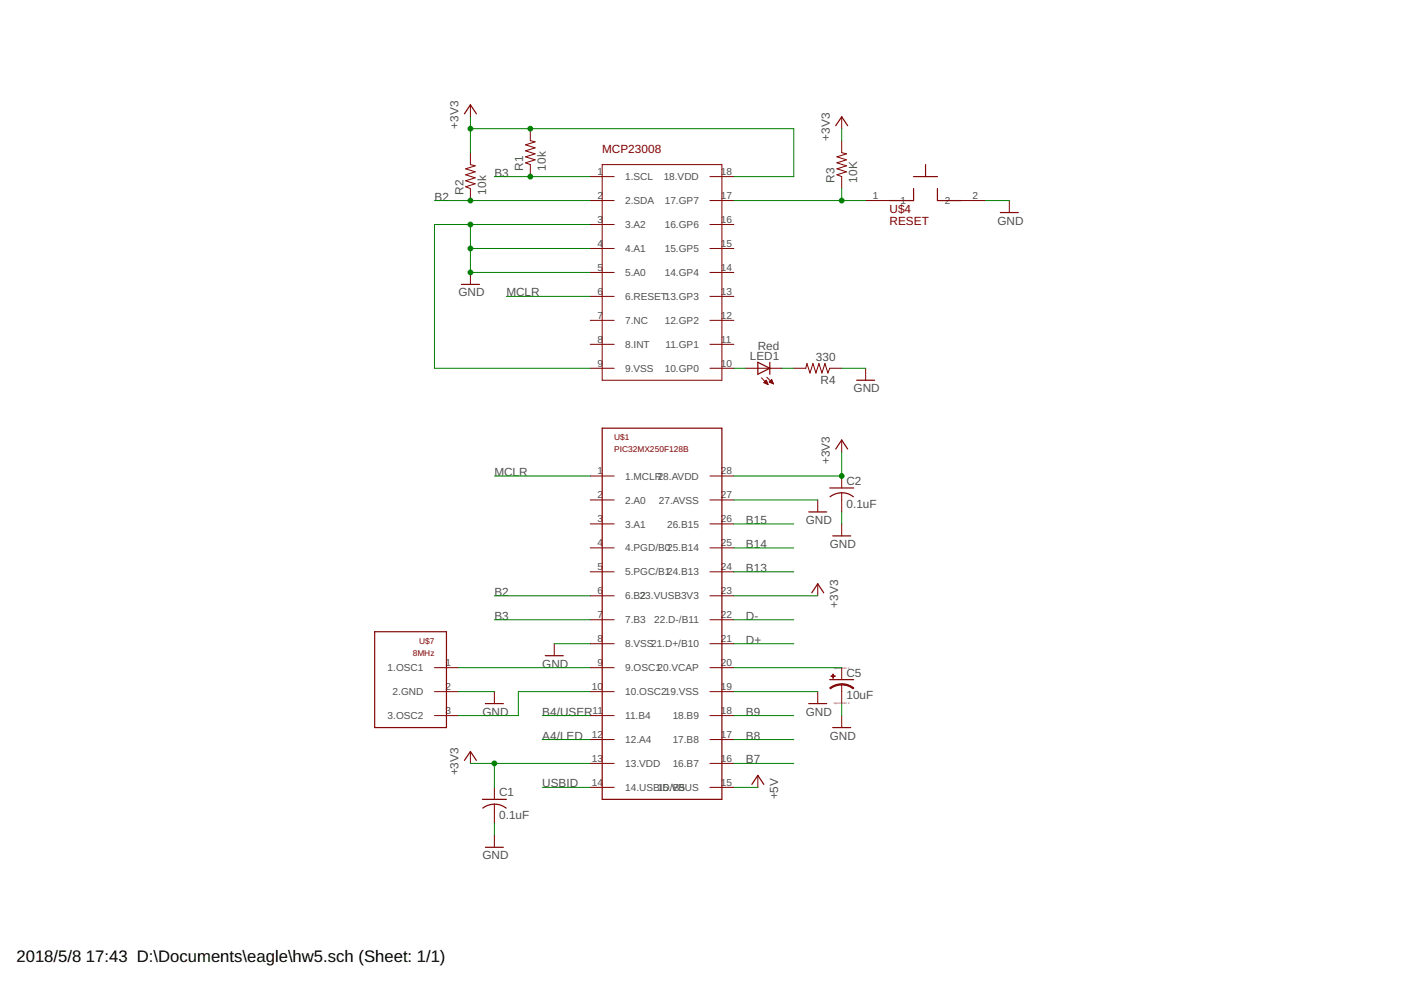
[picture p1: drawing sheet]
<svg xmlns="http://www.w3.org/2000/svg" width="297mm" height="210mm" viewBox="0 0 297 210" stroke-linecap="round" stroke-linejoin="round" font-family="sans-serif">
<g fill="none" stroke="#800000" stroke-width=".21">
<path d="M99.7 22.2v2.6M99.7 32.4v2.5l1.1 .3-2.1 .6 2.1 .6-2.1 .7 2.1 .6-2.1 .6 2.1 .7-2.1 .6 1 .4v2.5M112.4 27.3v2.5l1.1 .3-2.1 .6 2.1 .6-2.1 .7 2.1 .6-2.1 .7 2.1 .6-2.1 .6 1 .4v2.5M125.1 37.4h5.1M127.7 34.9h25.4v45.7h-25.4zM150.5 37.4h5.1M178.5 24.8v2.5M178.5 29.8v2.6l1 .2-2.1 .7 2.1 .6-2.1 .6 2.1 .7-2.1 .6 2.1 .6-2.1 .7 1.1 .3v2.6M99.7 57.8v2.5M125.1 57.8h5.1M125.1 52.7h5.1M125.1 47.6h5.1"/>
<path d="M125.1 42.5h5.1M150.5 57.8h5.1M150.5 52.7h5.1M150.5 47.6h5.1M150.5 42.5h5.1M183.5 42.5h5.1M203.8 42.5h5.1M214 42.5v2.6M125.1 62.8h5.1M125.1 67.9h5.1M125.1 73h5.1M125.1 78.1h5.1"/>
<path d="M150.5 62.8h5.1M150.5 67.9h5.1M150.5 73h5.1M150.5 78.1h5.1M158.1 78.1h7.7M162.6 80l1.4 1.4M168.3 78.1h2.5l.3-1 .6 2 .7-2 .6 2 .6-2 .7 2 .6-2 .6 2 .4-1h2.6M183.5 78.1v2.5M161.4 80.1l1.4 1.4M162 81.2h.7M162 81h.6M162.2 80.9h.4"/>
<path d="M162.3 80.8h.2M162.3 81.3h.4M162.4 80.7h.1M162.5 80.6l.3 .9-.9-.4zM162.6 81.4h.2M163.1 81l.5-.5 .4 .9zM163.2 81h.6M163.2 80.9h.6M163.3 80.8h.4M163.4 80.7h.3M163.4 81.2h.5M163.5 80.6h.1"/>
<path d="M163.7 81.3h.2M178.5 93.3v2.5M125.1 100.9h5.1M125.1 106h5.1M125.1 111.1h5.1M125.1 116.2h5.1M150.5 100.9h5.1M150.5 106h5.1M150.5 111.1h5.1M150.5 116.2h5.1M173.4 106v2.5M178.5 100.9v2.6"/>
<path d="M178.5 104.5v4M178.5 111.1v2.5M117.5 136.5v2.5M125.1 121.2h5.1M125.1 126.3h5.1M125.1 131.4h5.1M125.1 136.5h5.1M150.5 121.2h5.1M150.5 126.3h5.1M150.5 131.4h5.1M150.5 136.5h5.1M173.4 123.8v2.5"/>
<path d="M92.1 141.6h5.1M92.1 146.6h5.1M92.1 151.7h5.1M99.7 159.3v2.6M104.8 146.6v2.6M125.1 141.6h5.1M125.1 146.6h5.1M125.1 151.7h5.1M125.1 156.8h5.1M150.5 141.6h5.1M150.5 146.6h5.1M150.5 151.7h5.1"/>
<path d="M150.5 156.8h5.1M173.4 146.6v2.6M178.5 141.6v2.5M178.5 145.1v4.1M178.5 151.7v2.6M104.8 166.9v2.6M104.8 170.5v4.1M104.8 177.1v2.5M125.1 161.9h5.1M125.1 166.9h5.1M150.5 161.9h5.1M150.5 166.9h5.1"/>
<path d="M160.7 164.4v2.5"/>
</g>
<g fill="none" stroke="#800000" stroke-width=".25">
<path d="M98.5 24.1l1.2-1.9 1.3 1.9M177.2 26.6l1.3-1.8 1.2 1.8M193.7 40v2.5h-5.1M193.7 37.4h5.1M196.2 34.9v2.5M198.8 40v2.5h5M212.1 45.1h3.8M97.8 60.3h3.8M160.7 76.8l2.5 1.3-2.5 1.3zM163.2 76.8v2.6M127.7 90.8h25.4v78.7h-25.4zM177.2 95.2l1.3-1.9 1.2 1.9"/>
<path d="M181.6 80.6h3.8M171.5 108.5h3.8M175.9 103.5h5.1M176 105.3a4 4 0 0 1 4.9 0M176.6 113.6h3.8M79.4 133.9h15.3v20.4h-15.3zM115.6 139h3.8M172.1 125.7l1.3-1.9 1.2 1.9M102.9 149.2h3.8M171.5 149.2h3.8M175.9 144.1h5.1M176.6 154.3h3.8"/>
<path d="M98.5 161.2l1.2-1.9 1.3 1.9M102.3 169.5h5.1M102.4 171.3a4 4 0 0 1 4.9 0M102.9 179.6h3.8M159.4 166.3l1.3-1.9 1.2 1.9"/>
</g>
<g fill="#800000" stroke="#800000" stroke-width=".21">
<path d="M178.5 145l1.3 .2 1.2 .7-.1 .1-1.4-.6-1-.2z" fill-rule="evenodd"/>
<path d="M175.9 145.8l1.2-.6 1.4-.2v.2l-1.1 .2-1.3 .6z" fill-rule="evenodd"/>
</g>
<g fill="#800000" stroke="#800000" stroke-width=".21">
<path d="M176.2 143.3h.9v.1h-.9z"/>
<path d="M176.6 142.9h.1v.9h-.1z"/>
</g>
<g fill="none" stroke="#008000" stroke-width=".21">
<path d="M99.7 24.8v7.6M99.7 27.3h68.6v10.1h-12.7M104.8 37.4h20.3M178.5 27.3v2.5M178.5 40v2.5M92.1 42.5h33M99.7 47.6v10.2h25.4M99.7 52.7h25.4M125.1 47.6h-33v30.5h33M155.6 42.5h27.9M208.9 42.5h5.1M107.4 62.8h17.7"/>
<path d="M155.6 78.1h2.5M165.8 78.1h2.5M178.5 78.1h5M178.5 95.8v5.1h-22.9M104.8 100.9h20.3M155.6 106h17.8M155.6 111.1h12.7M155.6 116.2h12.7M178.5 108.5v2.6M104.8 126.3h20.3M104.8 131.4h20.3M117.5 136.5h7.6"/>
<path d="M155.6 136.5h12.7M155.6 126.3h17.8M155.6 131.4h12.7M155.6 121.2h12.7M97.2 146.6h7.6M97.2 141.6h27.9M115 151.7h10.1M115 156.8h10.1M125.1 146.6h-15.2v5.1h-12.7M155.6 146.6h17.8M155.6 141.6h22.9M155.6 151.7h12.7"/>
<path d="M155.6 156.8h12.7M178.5 149.2v2.5M99.7 161.9h25.4M104.8 161.9v5M104.8 174.6v2.5M115 166.9h10.1M155.6 166.9h5.1M155.6 161.9h12.7"/>
</g>
<g fill="#008000" stroke="#008000" stroke-width=".21">
<circle cx="99.7" cy="57.8" r=".51"/>
<circle cx="99.7" cy="47.6" r=".51"/>
<circle cx="99.7" cy="52.7" r=".51"/>
<circle cx="104.8" cy="161.9" r=".51"/>
<circle cx="178.5" cy="100.9" r=".51"/>
<circle cx="99.7" cy="27.3" r=".51"/>
<circle cx="112.4" cy="27.3" r=".51"/>
<circle cx="178.5" cy="42.5" r=".51"/>
<circle cx="99.7" cy="42.5" r=".51"/>
<circle cx="112.4" cy="37.4" r=".51"/>
</g>
<g font-size="3.5">
<text x="3.5" y="203.9">2018/5/8</text>
<text x="18.2" y="203.9">17:43 D:\Documents\eagle\hw5.sch (Sheet: 1/1)</text>
</g>
<g font-size="2.5" fill="#505050">
<text x="97.2" y="27.3" transform="rotate(-90 97.2 27.3)">+3V3</text>
<text x="175.9" y="29.8" transform="rotate(-90 175.9 29.8)">+3V3</text>
<text x="98.2" y="41.3" transform="rotate(-90 98.2 41.3)">R2</text>
<text x="103" y="41.3" transform="rotate(-90 103 41.3)">10k</text>
<text x="104.8" y="37.5">B3</text>
<text x="110.9" y="36.2" transform="rotate(-90 110.9 36.2)">R1</text>
<text x="115.7" y="36.2" transform="rotate(-90 115.7 36.2)">10k</text>
<text x="177" y="38.7" transform="rotate(-90 177 38.7)">R3</text>
<text x="181.8" y="38.7" transform="rotate(-90 181.8 38.7)">10K</text>
<text x="92.1" y="42.5">B2</text>
<text x="211.5" y="47.6">GND</text>
<text x="97.2" y="62.8">GND</text>
<text x="107.4" y="62.8">MCLR</text>
<text x="159" y="76.3">LED1</text>
<text x="160.7" y="74.1">Red</text>
<text x="173" y="76.6">330</text>
<text x="174" y="81.4">R4</text>
<text x="181" y="83.2">GND</text>
<text x="104.8" y="100.9">MCLR</text>
<text x="175.9" y="98.4" transform="rotate(-90 175.9 98.4)">+3V3</text>
<text x="179.5" y="107.7">0.1uF</text>
<text x="179.5" y="102.8">C2</text>
<text x="158.1" y="111.1">B15</text>
<text x="170.8" y="111.1">GND</text>
<text x="158.1" y="116.2">B14</text>
<text x="175.9" y="116.2">GND</text>
<text x="158.1" y="121.2">B13</text>
<text x="104.8" y="126.3">B2</text>
<text x="104.8" y="131.4">B3</text>
<text x="158.1" y="131.4">D-</text>
<text x="177.7" y="128.9" transform="rotate(-90 177.7 128.9)">+3V3</text>
<text x="158.1" y="136.5">D+</text>
<text x="115" y="141.6">GND</text>
<text x="179.5" y="143.5">C5</text>
<text x="179.5" y="148.3">10uF</text>
<text x="102.3" y="151.7">GND</text>
<text x="115" y="151.7">B4/USER</text>
<text x="158.1" y="151.7">B9</text>
<text x="170.8" y="151.7">GND</text>
<text x="115" y="156.8">A4/LED</text>
<text x="158.1" y="156.8">B8</text>
<text x="158.1" y="161.9">B7</text>
<text x="175.9" y="156.8">GND</text>
<text x="97.2" y="164.4" transform="rotate(-90 97.2 164.4)">+3V3</text>
<text x="115" y="167">USBID</text>
<text x="105.8" y="173.7">0.1uF</text>
<text x="105.8" y="168.9">C1</text>
<text x="165" y="169.5" transform="rotate(-90 165 169.5)">+5V</text>
<text x="102.3" y="182.2">GND</text>
</g>
<g font-size="2.5" fill="#800000">
<text x="127.7" y="32.4">MCP23008</text>
<text x="188.6" y="45.1">U$4</text>
<text x="188.6" y="47.6">RESET</text>
</g>
<g font-size="2.1" fill="#505050">
<text x="126.7" y="37.1">1</text>
<text x="132.5" y="38.2">1.SCL</text>
<text x="140.7" y="38.2">18.VDD</text>
<text x="152.9" y="37.1">18</text>
<text x="126.7" y="47.3">3</text>
<text x="126.7" y="42.2">2</text>
<text x="132.5" y="43.3">2.SDA</text>
<text x="140.9" y="43.3">17.GP7</text>
<text x="152.9" y="47.3">16</text>
<text x="152.9" y="42.2">17</text>
<text x="185.1" y="42.2">1</text>
<text x="190.9" y="43.3">1</text>
<text x="200.3" y="43.3">2</text>
<text x="206.2" y="42.2">2</text>
<text x="126.7" y="52.3">4</text>
<text x="132.5" y="53.4">4.A1</text>
<text x="132.5" y="48.4">3.A2</text>
<text x="140.9" y="53.4">15.GP5</text>
<text x="140.9" y="48.4">16.GP6</text>
<text x="152.9" y="52.3">15</text>
<text x="126.7" y="57.4">5</text>
<text x="132.5" y="58.5">5.A0</text>
<text x="140.9" y="58.5">14.GP4</text>
<text x="152.9" y="57.4">14</text>
<text x="126.7" y="62.5">6</text>
<text x="132.5" y="63.6">6.RESET13.GP3</text>
<text x="152.9" y="62.5">13</text>
<text x="126.7" y="67.6">7</text>
<text x="132.5" y="68.7">7.NC</text>
<text x="140.9" y="68.7">12.GP2</text>
<text x="152.9" y="67.6">12</text>
<text x="126.7" y="72.6">8</text>
<text x="126.7" y="77.7">9</text>
<text x="132.5" y="73.8">8.INT</text>
<text x="141.1" y="73.8">11.GP1</text>
<text x="152.9" y="72.6">11</text>
<text x="152.9" y="77.7">10</text>
<text x="132.5" y="78.8">9.VSS</text>
<text x="140.9" y="78.8">10.GP0</text>
<text x="126.7" y="100.6">1</text>
<text x="132.5" y="101.7">1.MCLR28.AVDD</text>
<text x="152.9" y="100.6">28</text>
<text x="126.7" y="105.7">2</text>
<text x="132.5" y="106.8">2.A0</text>
<text x="139.7" y="106.8">27.AVSS</text>
<text x="152.9" y="105.7">27</text>
<text x="126.7" y="110.7">3</text>
<text x="132.5" y="111.8">3.A1</text>
<text x="141.4" y="111.8">26.B15</text>
<text x="152.9" y="110.7">26</text>
<text x="126.7" y="115.8">4</text>
<text x="132.5" y="116.9">4.PGD/B025.B14</text>
<text x="152.9" y="115.8">25</text>
<text x="126.7" y="120.9">5</text>
<text x="126.7" y="126">6</text>
<text x="132.5" y="122">5.PGC/B124.B13</text>
<text x="152.9" y="126">23</text>
<text x="152.9" y="120.9">24</text>
<text x="126.7" y="131">7</text>
<text x="132.5" y="127.1">6.B23.VUSB3V3</text>
<text x="135.7" y="127.1">2</text>
<text x="152.9" y="131">22</text>
<text x="126.7" y="136.1">8</text>
<text x="132.5" y="132.2">7.B3</text>
<text x="132.5" y="137.2">8.VSS21.D+/B10</text>
<text x="138.7" y="132.2">22.D-/B11</text>
<text x="152.9" y="136.1">21</text>
<text x="82.2" y="142.3">1.OSC1</text>
<text x="94.5" y="141.2">1</text>
<text x="126.7" y="141.2">9</text>
<text x="132.5" y="142.3">9.OSC120.VCAP</text>
<text x="152.9" y="141.2">20</text>
<text x="83.2" y="147.4">2.GND</text>
<text x="94.5" y="146.3">2</text>
<text x="125.5" y="146.3">10</text>
<text x="132.5" y="147.4">10.OSC219.VSS</text>
<text x="152.9" y="146.3">19</text>
<text x="82.2" y="152.5">3.OSC2</text>
<text x="94.5" y="151.4">3</text>
<text x="125.7" y="151.4">11</text>
<text x="132.5" y="152.5">11.B4</text>
<text x="142.6" y="152.5">18.B9</text>
<text x="152.9" y="151.4">18</text>
<text x="125.5" y="156.4">12</text>
<text x="125.5" y="161.5">13</text>
<text x="132.5" y="157.6">12.A4</text>
<text x="142.6" y="157.6">17.B8</text>
<text x="152.9" y="161.5">16</text>
<text x="152.9" y="156.4">17</text>
<text x="125.5" y="166.6">14</text>
<text x="132.5" y="162.6">13.VDD</text>
<text x="132.5" y="167.7">14.USB1ID/B5</text>
<text x="140.6" y="167.7">5.VBUS</text>
<text x="142.6" y="162.6">16.B7</text>
<text x="152.9" y="166.6">15</text>
</g>
<g font-size="1.8" fill="#800000">
<text x="130.2" y="93.3">U$1</text>
<text x="130.2" y="95.9">PIC32MX250F128B</text>
<text x="88.8" y="136.5">U$7</text>
<text x="87.5" y="139">8MHz</text>
</g>
<g font-size=".6" fill="#800080">
<text x="176.8" y="141.7">SpiceOrder 1</text>
<text x="176.8" y="149.4">SpiceOrder 2</text>
</g>
</svg>
